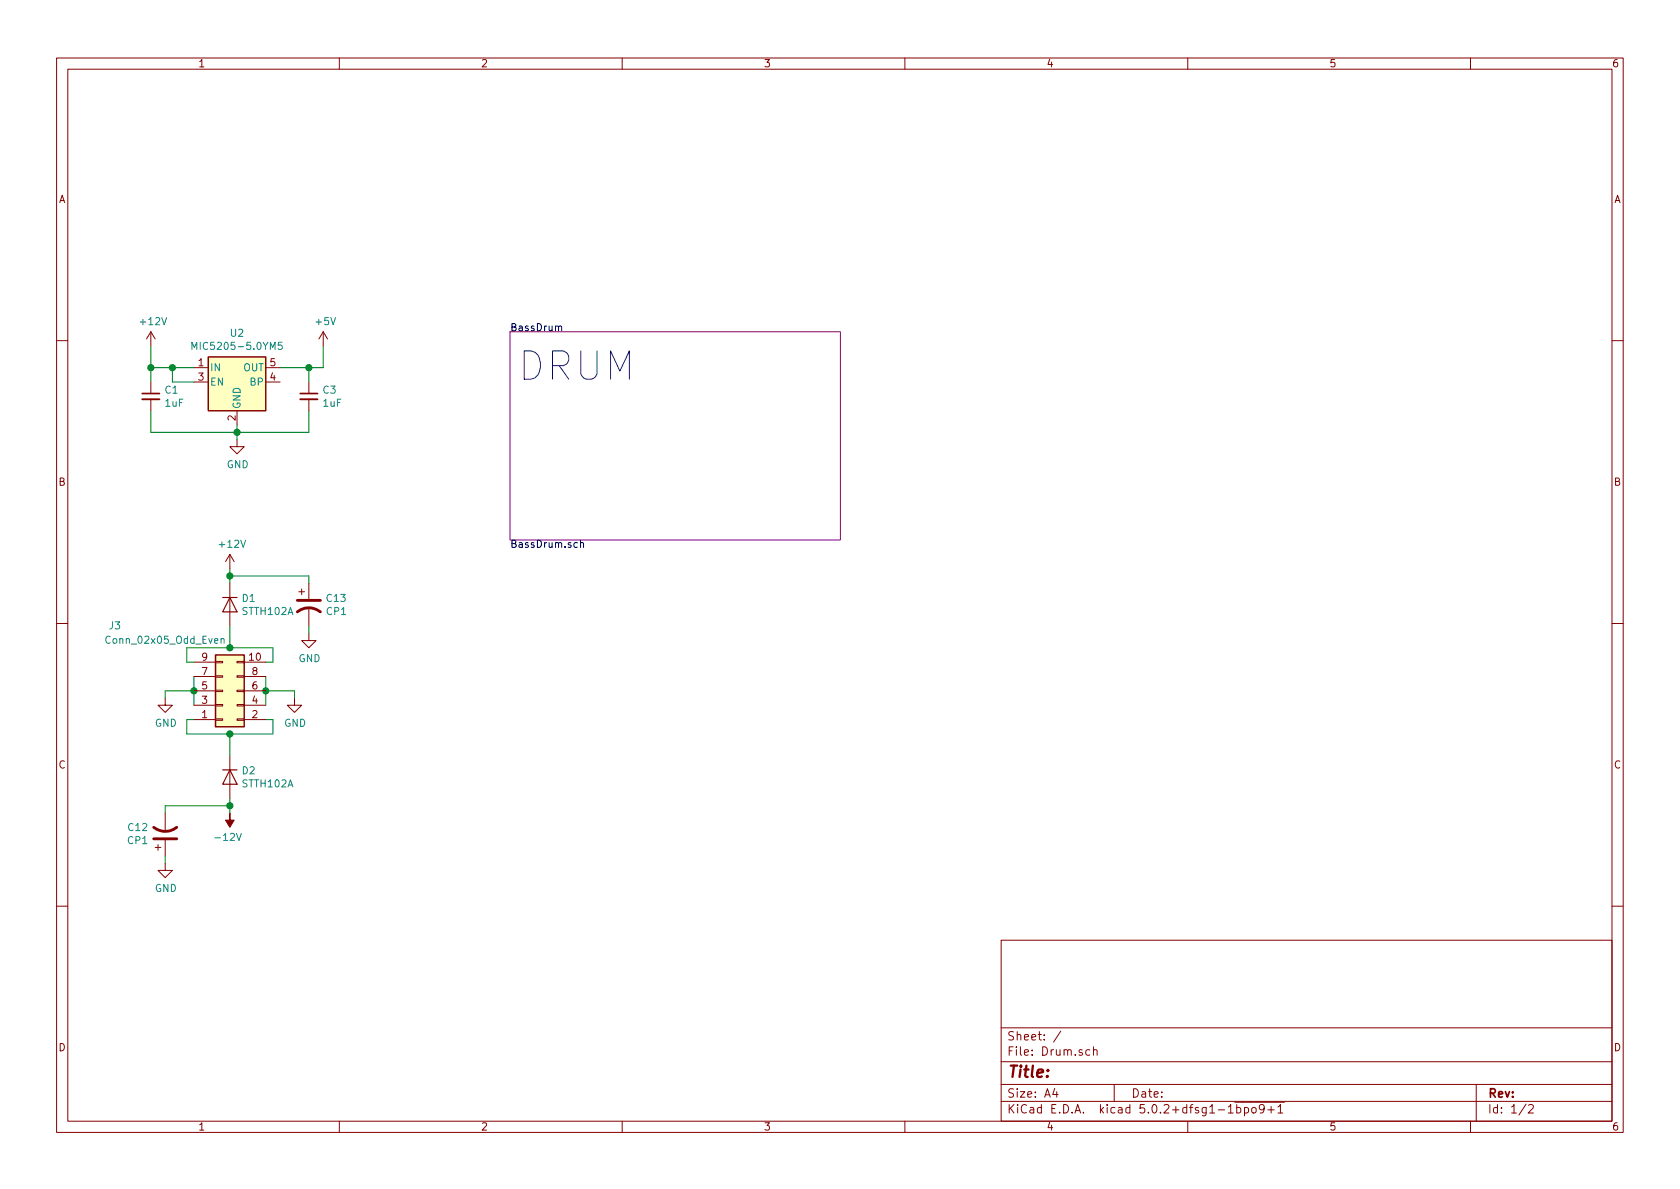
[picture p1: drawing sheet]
EESchema Schematic File Version 4
LIBS:Drum-cache
EELAYER 26 0
EELAYER END
$Descr A4 11693 8268
encoding utf-8
Sheet 1 2
Title ""
Date ""
Rev ""
Comp ""
Comment1 ""
Comment2 ""
Comment3 ""
Comment4 ""
$EndDescr
$Comp
L Drum-rescue:MIC5205-5.0YM5-Regulator_Linear-Drum-rescue-Drum-rescue U2
U 1 1
P 1650 2650
F 0 "U2" H 1650 2992 50  0000 C CNN
F 1 "MIC5205-5.0YM5" H 1650 2901 50  0000 C CNN
F 2 "Package_TO_SOT_SMD:SOT-23-5" H 1650 2975 50  0001 C CNN
F 3 "http://ww1.microchip.com/downloads/en/DeviceDoc/20005785A.pdf" H 1650 2650 50  0001 C CNN
	1    1650 2650
	1    0    0    -1  
$EndComp
Wire Wire Line
	1350 4700 1350 4800
Connection ~ 1350 4800
Wire Wire Line
	1350 4800 1350 4900
Wire Wire Line
	1350 4800 1150 4800
Wire Wire Line
	1150 4800 1150 4850
Wire Wire Line
	1850 4700 1850 4800
Connection ~ 1850 4800
Wire Wire Line
	1850 4800 1850 4900
Wire Wire Line
	1850 4800 2050 4800
Wire Wire Line
	2050 4800 2050 4850
$Comp
L power:GND #PWR06
U 1 1
P 2050 4850
F 0 "#PWR06" H 2050 4600 50  0001 C CNN
F 1 "GND" H 2055 4677 50  0000 C CNN
F 2 "" H 2050 4850 50  0001 C CNN
F 3 "" H 2050 4850 50  0001 C CNN
	1    2050 4850
	1    0    0    -1  
$EndComp
$Comp
L power:GND #PWR01
U 1 1
P 1150 4850
F 0 "#PWR01" H 1150 4600 50  0001 C CNN
F 1 "GND" H 1155 4677 50  0000 C CNN
F 2 "" H 1150 4850 50  0001 C CNN
F 3 "" H 1150 4850 50  0001 C CNN
	1    1150 4850
	1    0    0    -1  
$EndComp
Wire Wire Line
	1350 5000 1300 5000
Wire Wire Line
	1300 5000 1300 5100
Wire Wire Line
	1300 5100 1600 5100
Wire Wire Line
	1900 5100 1900 5000
Wire Wire Line
	1900 5000 1850 5000
Connection ~ 1600 5100
Wire Wire Line
	1600 5100 1900 5100
Wire Wire Line
	1350 4600 1300 4600
Wire Wire Line
	1300 4600 1300 4500
Wire Wire Line
	1300 4500 1600 4500
Wire Wire Line
	1900 4500 1900 4600
Wire Wire Line
	1900 4600 1850 4600
Connection ~ 1600 4500
Wire Wire Line
	1600 4500 1900 4500
$Comp
L power:+12V #PWR04
U 1 1
P 1600 3950
F 0 "#PWR04" H 1600 3800 50  0001 C CNN
F 1 "+12V" H 1615 4123 50  0000 C CNN
F 2 "" H 1600 3950 50  0001 C CNN
F 3 "" H 1600 3950 50  0001 C CNN
	1    1600 3950
	1    0    0    -1  
$EndComp
$Comp
L power:-12V #PWR05
U 1 1
P 1600 5650
F 0 "#PWR05" H 1600 5750 50  0001 C CNN
F 1 "-12V" H 1615 5823 50  0000 C CNN
F 2 "" H 1600 5650 50  0001 C CNN
F 3 "" H 1600 5650 50  0001 C CNN
	1    1600 5650
	-1   0    0    1   
$EndComp
$Comp
L power:+12V #PWR09
U 1 1
P 1050 2400
F 0 "#PWR09" H 1050 2250 50  0001 C CNN
F 1 "+12V" H 1065 2573 50  0000 C CNN
F 2 "" H 1050 2400 50  0001 C CNN
F 3 "" H 1050 2400 50  0001 C CNN
	1    1050 2400
	1    0    0    -1  
$EndComp
$Comp
L Device:C_Small C1
U 1 1
P 1050 2750
F 0 "C1" H 1142 2796 50  0000 L CNN
F 1 "1uF" H 1142 2705 50  0000 L CNN
F 2 "Capacitor_SMD:C_0805_2012Metric" H 1050 2750 50  0001 C CNN
F 3 "~" H 1050 2750 50  0001 C CNN
	1    1050 2750
	1    0    0    -1  
$EndComp
Wire Wire Line
	1050 2850 1050 3000
Wire Wire Line
	1050 2400 1050 2550
Wire Wire Line
	1050 2550 1200 2550
Connection ~ 1050 2550
Wire Wire Line
	1050 2550 1050 2650
Wire Wire Line
	1350 2650 1200 2650
Wire Wire Line
	1200 2650 1200 2550
Connection ~ 1200 2550
Wire Wire Line
	1200 2550 1350 2550
Wire Wire Line
	1950 2550 2150 2550
Wire Wire Line
	2250 2550 2250 2400
$Comp
L power:+5V #PWR019
U 1 1
P 2250 2400
F 0 "#PWR019" H 2250 2250 50  0001 C CNN
F 1 "+5V" H 2265 2573 50  0000 C CNN
F 2 "" H 2250 2400 50  0001 C CNN
F 3 "" H 2250 2400 50  0001 C CNN
	1    2250 2400
	1    0    0    -1  
$EndComp
$Comp
L power:GND #PWR016
U 1 1
P 1650 3050
F 0 "#PWR016" H 1650 2800 50  0001 C CNN
F 1 "GND" H 1655 2877 50  0000 C CNN
F 2 "" H 1650 3050 50  0001 C CNN
F 3 "" H 1650 3050 50  0001 C CNN
	1    1650 3050
	1    0    0    -1  
$EndComp
Wire Wire Line
	1650 3050 1650 3000
$Comp
L Device:C_Small C3
U 1 1
P 2150 2750
F 0 "C3" H 2242 2796 50  0000 L CNN
F 1 "1uF" H 2242 2705 50  0000 L CNN
F 2 "Capacitor_SMD:C_0805_2012Metric" H 2150 2750 50  0001 C CNN
F 3 "~" H 2150 2750 50  0001 C CNN
	1    2150 2750
	1    0    0    -1  
$EndComp
Wire Wire Line
	1650 3000 1050 3000
Connection ~ 1650 3000
Wire Wire Line
	1650 3000 1650 2950
Wire Wire Line
	1650 3000 2150 3000
Wire Wire Line
	2150 3000 2150 2850
Wire Wire Line
	2150 2650 2150 2550
Connection ~ 2150 2550
Wire Wire Line
	2150 2550 2250 2550
$Comp
L Connector_Generic:Conn_02x05_Odd_Even J3
U 1 1
P 1550 4800
F 0 "J3" H 800 4350 50  0000 C CNN
F 1 "Conn_02x05_Odd_Even" H 1150 4450 50  0000 C CNN
F 2 "Connector_IDC:IDC-Header_2x05_P2.54mm_Vertical" H 1550 4800 50  0001 C CNN
F 3 "~" H 1550 4800 50  0001 C CNN
	1    1550 4800
	1    0    0    1   
$EndComp
$Comp
L Diode:1N4001 D1
U 1 1
P 1600 4200
F 0 "D1" V 1554 4279 50  0000 L CNN
F 1 "STTH102A" V 1645 4279 50  0000 L CNN
F 2 "Diode_SMD:D_SMA" H 1600 4025 50  0001 C CNN
F 3 "http://www.vishay.com/docs/88503/1n4001.pdf" H 1600 4200 50  0001 C CNN
	1    1600 4200
	0    1    1    0   
$EndComp
Wire Wire Line
	1600 4350 1600 4500
Wire Wire Line
	1600 4050 1600 4000
$Comp
L Diode:1N4001 D2
U 1 1
P 1600 5400
F 0 "D2" V 1554 5479 50  0000 L CNN
F 1 "STTH102A" V 1645 5479 50  0000 L CNN
F 2 "Diode_SMD:D_SMA" H 1600 5225 50  0001 C CNN
F 3 "http://www.vishay.com/docs/88503/1n4001.pdf" H 1600 5400 50  0001 C CNN
	1    1600 5400
	0    1    1    0   
$EndComp
Wire Wire Line
	1600 5650 1600 5600
$Comp
L Device:CP1 C13
U 1 1
P 2150 4200
F 0 "C13" H 2265 4246 50  0000 L CNN
F 1 "CP1" H 2265 4155 50  0000 L CNN
F 2 "Capacitor_SMD:CP_Elec_3x5.3" H 2150 4200 50  0001 C CNN
F 3 "~" H 2150 4200 50  0001 C CNN
	1    2150 4200
	1    0    0    -1  
$EndComp
$Comp
L Device:CP1 C12
U 1 1
P 1150 5800
F 0 "C12" H 1035 5754 50  0000 R CNN
F 1 "CP1" H 1035 5845 50  0000 R CNN
F 2 "Capacitor_SMD:CP_Elec_3x5.3" H 1150 5800 50  0001 C CNN
F 3 "~" H 1150 5800 50  0001 C CNN
	1    1150 5800
	1    0    0    1   
$EndComp
Wire Wire Line
	1150 5650 1150 5600
Wire Wire Line
	2150 4050 2150 4000
Wire Wire Line
	2150 4000 1600 4000
Connection ~ 1600 4000
Wire Wire Line
	1600 4000 1600 3950
$Comp
L power:GND #PWR0101
U 1 1
P 2150 4400
F 0 "#PWR0101" H 2150 4150 50  0001 C CNN
F 1 "GND" H 2155 4227 50  0000 C CNN
F 2 "" H 2150 4400 50  0001 C CNN
F 3 "" H 2150 4400 50  0001 C CNN
	1    2150 4400
	1    0    0    -1  
$EndComp
$Comp
L power:GND #PWR0102
U 1 1
P 1150 6000
F 0 "#PWR0102" H 1150 5750 50  0001 C CNN
F 1 "GND" H 1155 5827 50  0000 C CNN
F 2 "" H 1150 6000 50  0001 C CNN
F 3 "" H 1150 6000 50  0001 C CNN
	1    1150 6000
	1    0    0    -1  
$EndComp
Wire Wire Line
	1150 6000 1150 5950
Wire Wire Line
	2150 4400 2150 4350
Wire Wire Line
	1600 5100 1600 5250
Wire Wire Line
	1150 5600 1600 5600
Connection ~ 1600 5600
Wire Wire Line
	1600 5600 1600 5550
$Sheet
S 3550 2300 2300 1450
U 5C9E40A5
F0 "BassDrum" 50
F1 "BassDrum.sch" 50
$EndSheet
Text Notes 3600 2650 0    197  ~ 0
DRUM
$EndSCHEMATC
